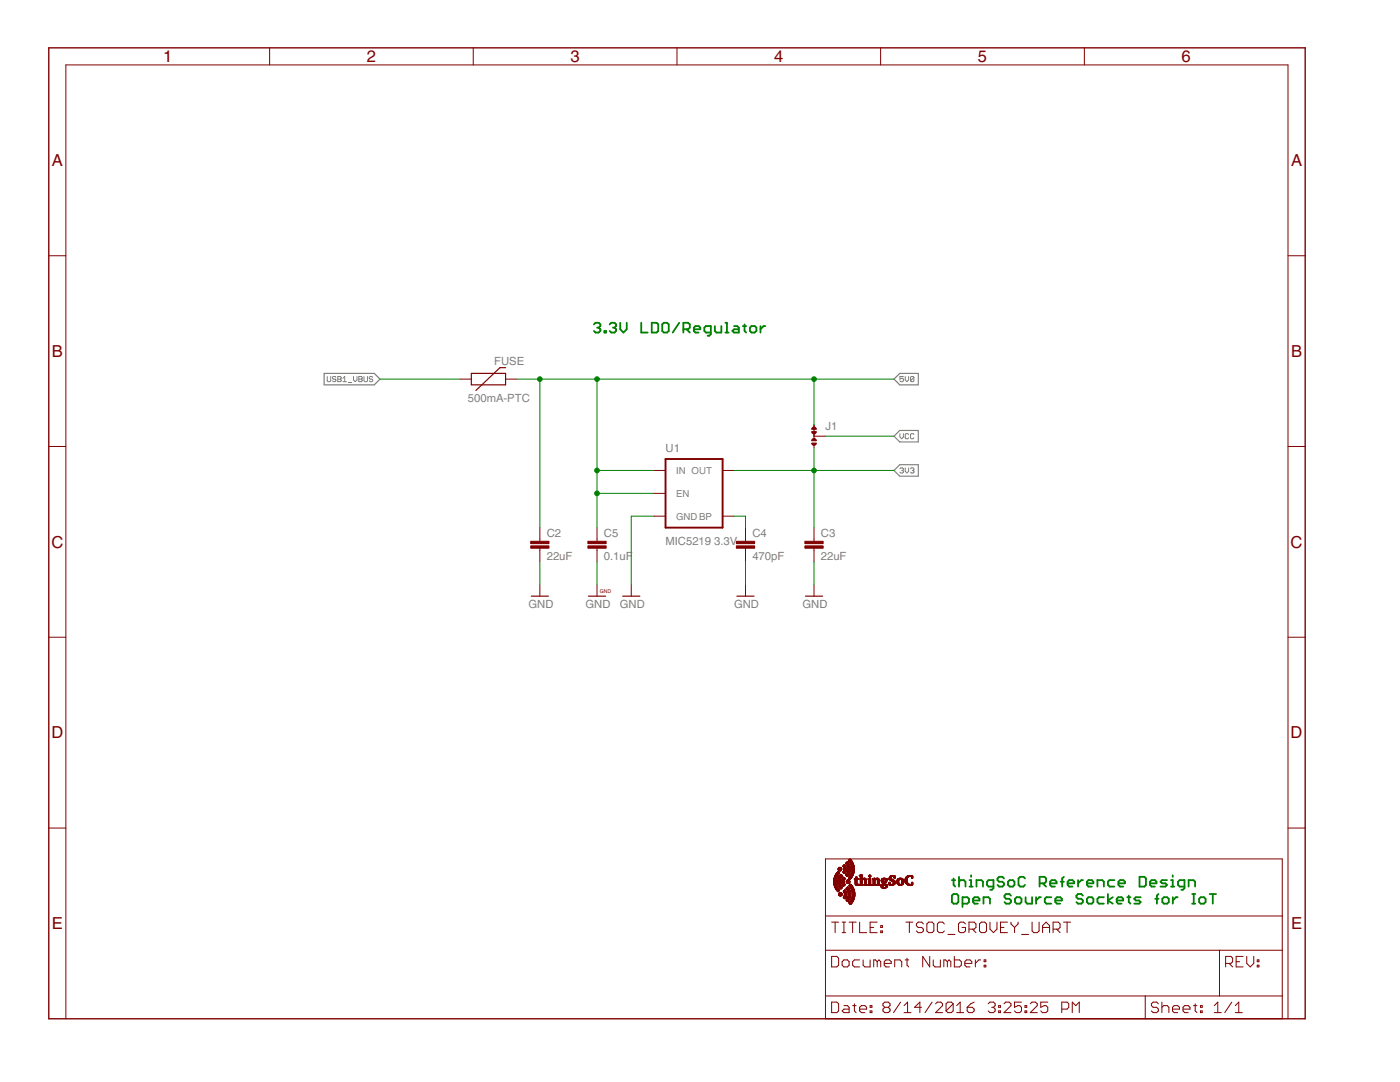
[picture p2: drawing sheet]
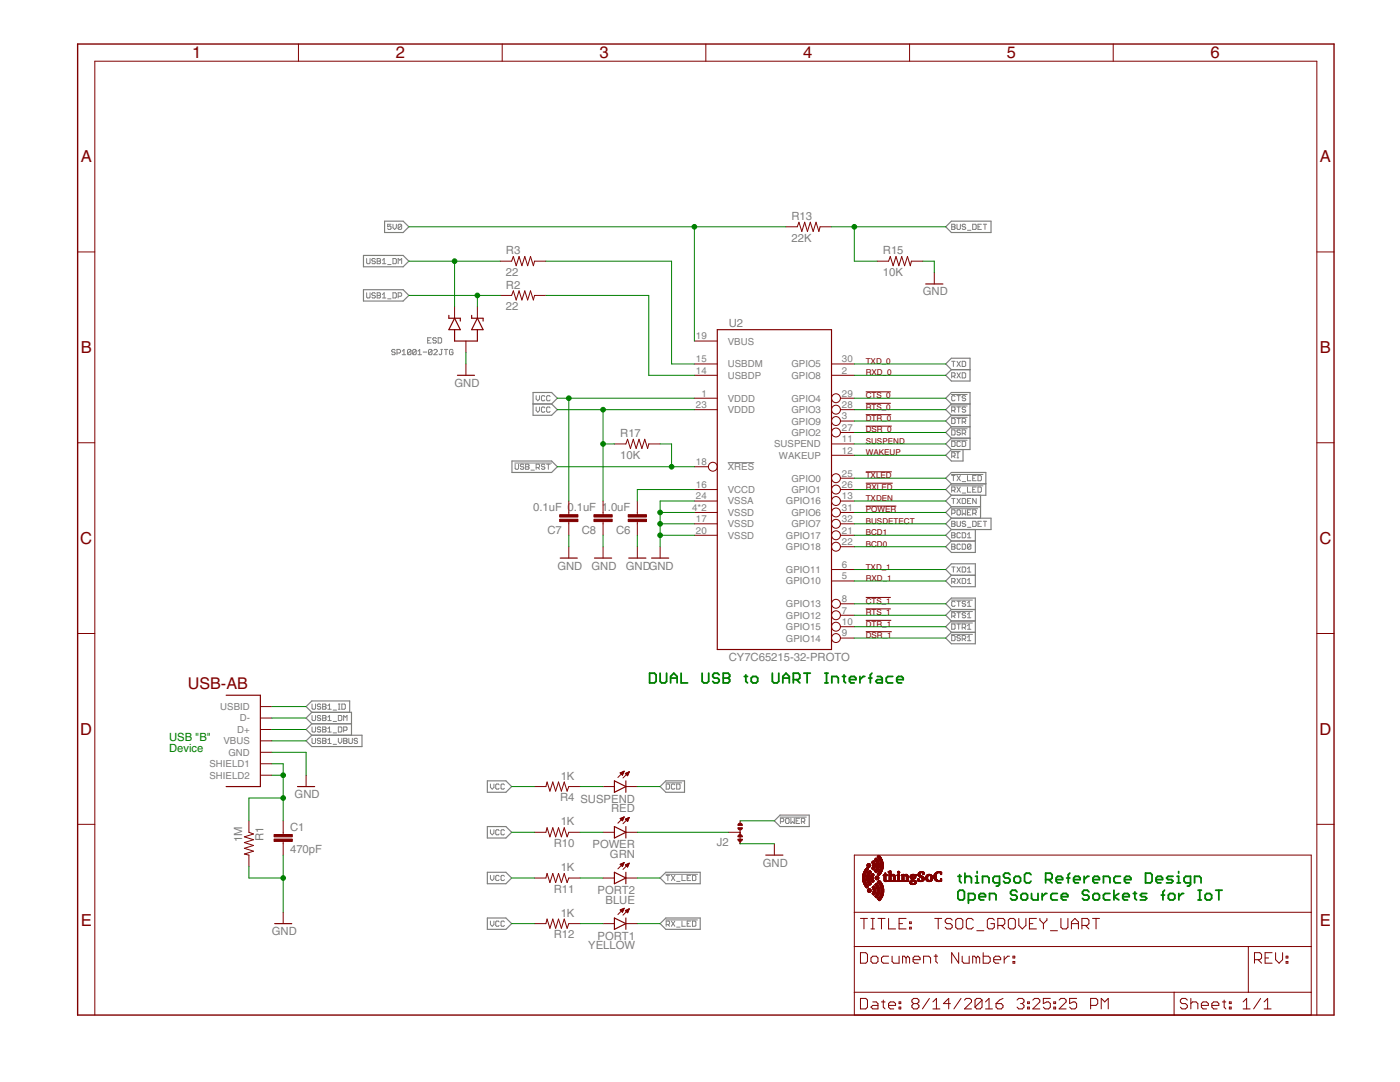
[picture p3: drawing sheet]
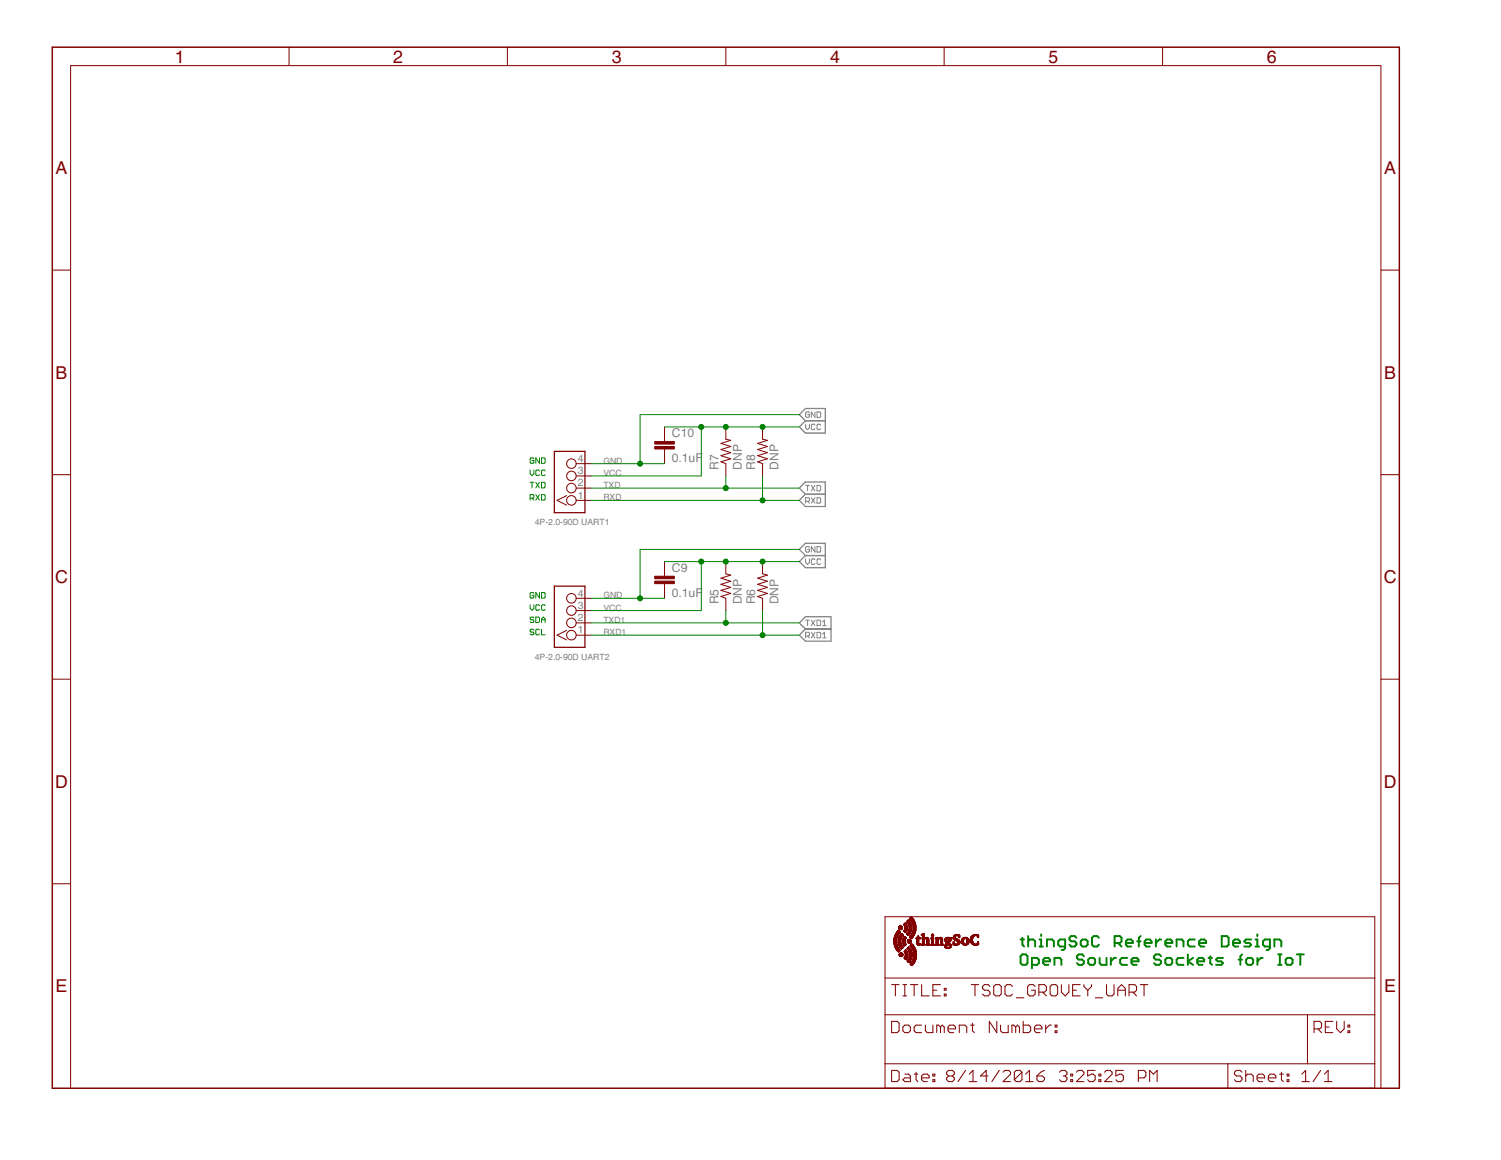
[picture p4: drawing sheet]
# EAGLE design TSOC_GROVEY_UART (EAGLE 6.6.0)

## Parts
C1  470pF  CAP-0603  [EIA-0603]
C2  22uF  CAP-1206  [EIA-1206]
C3  22uF  CAP-1206  [EIA-1206]
C4  470pF  CAP-0603  [EIA-0603]
C5  0.1uF  CAP-0603  [EIA-0603]
C6  1.0uF  CAP-0603  [EIA-0603]
C7  0.1uF  CAP-0603  [EIA-0603]
C8  0.1uF  CAP-0603  [EIA-0603]
C9  0.1uF  CAP0603-CAP  [0603-CAP]
C10  0.1uF  CAP0603-CAP  [0603-CAP]
ESD  SP1001-02JTG  [SC70-3]
FID1  FIDUCIALUFIDUCIAL  [MICRO-FIDUCIAL]
FID2  FIDUCIALUFIDUCIAL  [MICRO-FIDUCIAL]
FID3  FIDUCIALUFIDUCIAL  [MICRO-FIDUCIAL]
FID4  FIDUCIALUFIDUCIAL  [MICRO-FIDUCIAL]
FUSE  500mA-PTC  PTCSMD  [PTC-1206]
J1  JMP-3-1_2  [JMP-3-1_2]
J2  JMP-3-1_2  [JMP-3-1_2]
PCB  TSOC-PCB-PLUSMIN  [TSOC-BB-BRD-PLUS-MIN-DIM]
PORT1  YELLOW  LED0603  [LED-0603]
PORT2  BLUE  LED0603  [LED-0603]
POWER  GRN  LED0603  [LED-0603]
R1  1M  RESISTOR-0603  [EIA-0603]
R2  22  RESISTOR-0603  [EIA-0603]
R3  22  RESISTOR-0603  [EIA-0603]
R4  1K  RESISTOR-0603  [EIA-0603]
R5  DNP  RESISTOR0603-RES  [0603-RES]
R6  DNP  RESISTOR0603-RES  [0603-RES]
R7  DNP  RESISTOR0603-RES  [0603-RES]
R8  DNP  RESISTOR0603-RES  [0603-RES]
R10  1K  RESISTOR-0603  [EIA-0603]
R11  1K  RESISTOR-0603  [EIA-0603]
R12  1K  RESISTOR-0603  [EIA-0603]
R13  22K  RESISTOR-0603  [EIA-0603]
R15  10K  RESISTOR-0603  [EIA-0603]
R17  10K  RESISTOR-0603  [EIA-0603]
SCL  JMP-2-NO  [JMP-2-NO]
SDA  JMP-2-NO  [JMP-2-NO]
SUSPEND  RED  LED0603  [LED-0603]
TSOC  TSOC-24-BB  [TSOC-BB-S24]
U1  MIC5219 3.3V  V_REG_MIC52193.3V  [SOT23-5]
U2  CY7C65215-32-PROTO  [QFN32-PROTO]
U$3  TSOC-LOGO-LRG  [TSOC-LOGO-LRG]
U$4  TSOC-LOGO  [TSOC-LOGO-BLANK]
U$5  TSOC-LOGO  [TSOC-LOGO-BLANK]
U$6  TSOC-LOGO  [TSOC-LOGO-BLANK]
UART1  4P-2.0-90D  GROVE-CONNECTOR-DIP-90D(4P-2.0)  [HW4-2.0-90D]
UART2  4P-2.0-90D  GROVE-CONNECTOR-DIP-90D(4P-2.0)  [HW4-2.0-90D]
USB  USB_AB  [USB-AB-MICRO-SMD]

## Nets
3V3: C3.1 J1.3 TSOC.11B(3V3) U1.5(OUT)
5V0: C2.1 C5.1 FUSE.2 J1.1 R13.1 TSOC.11C(5V0) U1.1(IN) U1.3(EN) U2.19(VBUS)
!CTS: TSOC.6C(!CTS) U2.29(GPIO4)
!CTS1: U2.8(GPIO13)
!DCD: SUSPEND.C TSOC.2C(!DCD) U2.11(SUSPEND)
!DSR: TSOC.3C(!DSR) U2.27(GPIO2)
!DSR1: U2.9(GPIO14)
!DTR: TSOC.4C(!DTR) U2.3(GPIO9)
!DTR1: U2.10(GPIO15)
!POWER: J2.3 U2.31(GPIO6)
!RI: TSOC.1C(!RI) U2.12(WAKEUP)
!RTS: TSOC.5C(!RTS) U2.28(GPIO3)
!RTS1: U2.7(GPIO12)
!RX_LED: PORT1.C U2.26(GPIO1)
!TX_LED: PORT2.C U2.25(GPIO0)
!USB_RST: R17.2 U2.18(!XRES)
BCD0: U2.22(GPIO18)
BCD1: U2.21(GPIO17)
BLU: PORT2.A R11.1
BUS_DET: R13.2 R15.1 U2.32(GPIO7)
BYPASS1: C4.1 U1.4(BP)
GND [vcc]: C1.2 C2.2 C3.2 C4.2 C5.2 C6.1 C7.1 C8.1 C9.2 C10.2 ESD.3(A) J2.1 R1.2 R15.2 TSOC.12B(GND) TSOC.12C(AGND) U1.2(GND) U2.4(VSSD) U2.17(VSSD) U2.20(VSSD) U2.24(VSSA) U2.EXP(VSSD) UART1.4 UART2.4 USB.GND
GRN: POWER.A R10.1
PWR: J2.2 POWER.C
RED: R4.1 SUSPEND.A
RXD: R8.1 TSOC.7C(RXD) U2.2(GPIO8) UART1.1
RXD1: R6.1 SCL.1 U2.5(GPIO10) UART2.1
SCL: SCL.2 TSOC.9C(SCL)
SDA: SDA.2 TSOC.10C(SDA)
TXD: R7.1 TSOC.8C(TXD) U2.30(GPIO5) UART1.2
TXD1: R5.1 SDA.1 U2.6(GPIO11) UART2.2
TXDEN: U2.13(GPIO16)
USB1_DM: ESD.2(C2) R3.1 USB.D-
USB1_DP: ESD.1(C1) R2.1 USB.D+
USB1_ID: USB.ID(USBID)
USB1_M: R3.2 U2.15(USBDM)
USB1_P: R2.2 U2.14(USBDP)
USB1_SHIELD: C1.1 R1.1 USB.SHIELD1 USB.SHIELD2
USB1_VBUS: FUSE.1 USB.VBUS
VCC: C7.2 C8.2 C9.1 C10.1 J1.2 R4.2 R5.2 R6.2 R7.2 R8.2 R10.2 R11.2 R12.2 R17.1 U2.1(VDDD) U2.23(VDDD) UART1.3 UART2.3
VCCD1: C6.2 U2.16(VCCD)
YEL: PORT1.A R12.1
Unconnected: TSOC.1B(IO2) TSOC.2B(IO1) TSOC.3B(SS2) TSOC.4B(SS1) TSOC.5B(!IRQ) TSOC.6B(!ATN) TSOC.7B(!CS) TSOC.8B(SCK) TSOC.9B(MISO) TSOC.10B(MOSI)

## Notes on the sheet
- GND
- VCC
- TXD
- RXD
- GND
- VCC
- SDA
- SCL
- DUAL USB to UART Interface
- USB "B"
- Device
- thingSoC Reference Design
  Open Source Sockets for IoT
- thingSoC Reference Design
  Open Source Sockets for IoT
- 3.3V LDO/Regulator
- thingSoC Module Template
- thingSoC Reference Design
  Open Source Sockets for IoT
- thingSoC Reference Design
  Open Source Sockets for IoT
- thingSoC Grovey UART Reference Design
  
  Page A : thingSoC IoT Socket
  Page B : 3.3 Volt Power Supply
  Page C : Dual USB to UART Bridge Device
  Page D : Grove System Output Connectors

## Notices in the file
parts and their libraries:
PatternAgents-Beautify: License : http://creativecommons.org/licenses/by-sa/3.0
(Creative Commons 3.0)
thingSoC: License : http://creativecommons.org/licenses/by-sa/4.0
(Creative Commons 4.0)
